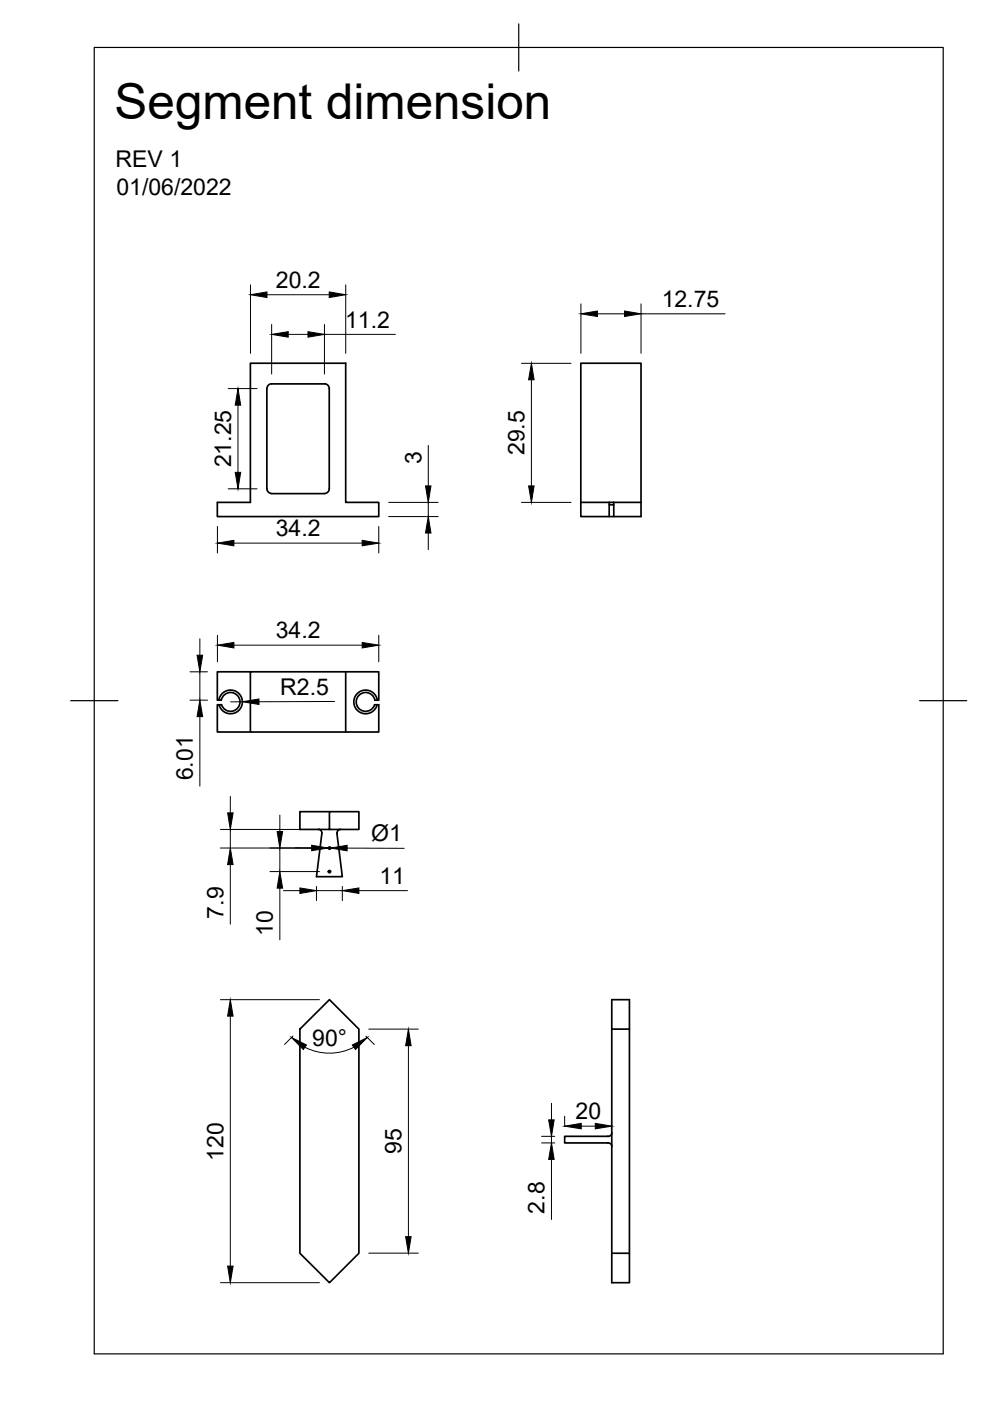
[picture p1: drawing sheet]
<svg xmlns="http://www.w3.org/2000/svg" width="210mm" height="297mm" viewBox="0 0 210 297" stroke-linecap="round" stroke-linejoin="round" font-family="sans-serif">
<!-- layer: Visible -->
<g fill="none" stroke="#000" stroke-width=".36">
<path d="M53.1 77h20.2v29.5h7v3h-34.2v-3h7zM56.6 82.4v21.2M57.6 81.4h11.2M57.6 81.4a1.01 1.01 0 0 0-1 1M68.8 81.4a1.01 1.01 0 0 1 1 1v21.2a1.01 1.01 0 0 1-1 1l-11.2 .1a1.04 1.04 0 0 1-1-1.1M123.1 106.5v-29.5h12.8v32.5h-6.7v-3M123.1 106.5v3h6.1M123.1 106.5h6.1M129.2 106.5h.9M129.2 107h.9M130.1 106.5h5.8M130.1 106.5v3"/>
<path d="M46.4 148.5a2.51 2.51 0 0 1 3.8-1.8 2.51 2.51 0 0 1 .2 4.1 2.51 2.51 0 0 1-4-1.4M53.1 142.4h-7v6h.7a2.47 2.47 0 0 1 2.2-1.6 2.02 2.02 0 0 1 1.4 3.3 2.02 2.02 0 0 1-3.5-.7h-.8v5.8h7M73.3 142.4h7v6h-.3M73.3 142.4v12.8h7v-5.8h-.4M73.3 142.4h-20.2v12.8h20.2M79.4 149.4h.5M79.5 148.4h.5M79.5 148.5a2 2 0 0 0-3-1.4 2 2 0 0 0-.2 3.3 2 2 0 0 0 3.1-1M80 148.5a2.51 2.51 0 0 0-3.8-1.8 2.51 2.51 0 0 0-.2 4.1 2.51 2.51 0 0 0 4-1.4M67.5 175.8a.75 .75 0 0 1 .7 .9M68.2 176.7l-1.1 9.2h5.5l-1.2-9.2M69.8 172.1h-6.2v3.8h12.5v-3.8h-6.3v3.8"/>
<path d="M72.2 175.8a.75 .75 0 0 0-.7 .9M63.6 218.2l6.2-6.3 6.3 6.3v47.5l-6.3 6.3-6.2-6.3zM129.7 218.2v53.8h3.8v-6.3h-3.8M129.7 218.2h3.8v47.5M129.7 218.2v-6.3h3.8v6.3M129.7 240.2a.76 .76 0 0 1-.8 .7h-9.2v1.4h9.3a.75 .75 0 0 1 .7 .8"/>
<circle cx="69.9" cy="179.8" r=".24"/>
<circle cx="69.9" cy="184.8" r=".24"/>
</g>
<!-- layer: Border -->
<path d="M20 10.1h180v276.9h-180zM110 5.1v10M15 148.6h10M195 148.6h10" fill="none" stroke="#000" stroke-width=".25"/>
<!-- layer: Dimensions -->
<g fill="none" stroke="#000" stroke-width=".21">
<path d="M53.1 60.4v14.5M56.6 62.5h13.2M57.6 68.8v10.5M61.1 70.9h4.2M68.8 68.8v10.5M68.8 70.9h15M73.3 60.4v14.5M110.6 77h10.5M123.2 64.4v10.5M126.7 66.5h5.7M135.9 64.4v10.5M135.9 66.5h17.8"/>
<path d="M48.4 82.4h6.1M50.5 85.9v14.2M90.8 94.4v8.6M112.7 80.5v22.5M46.1 111.6v5.6M48.4 103.6h6.1M49.6 115.2h27.2M80.3 111.6v5.6M82.4 109.5h10.5M82.4 106.5h10.5M90.8 106.5v3M90.8 113v3.5"/>
<path d="M110.6 106.5h10.5M42.4 135.4v3.5M46.1 134.7v5.6M49.6 136.8h27.2M80.3 134.7v5.6M40.3 142.4h3.7M40.3 148.4h3.7M42.4 142.4v6M42.4 151.9v14.8M51.4 148.8h-2.5M71 148.7l-16.1 .1M46.7 179.8h21"/>
<path d="M46.7 175.9h21M48.8 168.9v3.4M48.8 175.9v3.9M59.3 172.8v3.5M59.3 179.8v5M62.6 179.8h3.5M69.6 179.8h.5M73.6 179.8l12.1 .1M48.8 183.3v12.6M57.2 184.8h10.5M59.3 188.3v11M60.1 188.8h3.5"/>
<path d="M67.1 187.9v3.1M67.1 188.8h5.5M72.6 187.9v3.1M76.1 188.8h10.3M46.7 211.9h21M48.8 215.4v53M62.1 219.7l-1.8 1.8M77.6 219.7l1.8 1.8M78.2 218.2h10.5M64.6 222a11.4 11.4 0 0 0 10.4 0M86.6 221.7v40.5M116.9 233.9v3.5"/>
<path d="M119.7 236.7v2.1M123.2 238.8h3M114.8 240.9h2.8M114.8 242.3h2.8M116.9 240.9v1.4M116.9 245.8v12.8M46.7 272h21M78.2 265.7h10.5"/>
</g>
<g fill="#000" stroke="#000" stroke-width=".21">
<path d="M53.1 62.5l3.5-.6v1.2zM57.6 70.9l3.5-.6v1.2zM65.3 70.3l3.5 .6-3.5 .6zM69.8 61.9l3.5 .6-3.5 .6zM123.2 66.5l3.5-.6v1.2zM132.4 65.9l3.5 .6-3.5 .6zM50.5 82.4l.5 3.5h-1.1zM112.7 77l.5 3.5h-1.1zM46.1 115.2l3.5-.6v1.1zM49.9 100.1h1.1l-.5 3.5zM76.8 114.6l3.5 .6-3.5 .5zM90.8 109.5l.6 3.5h-1.2z"/>
<path d="M90.2 103h1.2l-.6 3.5zM112.1 103h1.1l-.5 3.5zM41.8 138.9h1.2l-.6 3.5zM46.1 136.8l3.5-.6v1.2zM76.8 136.2l3.5 .6-3.5 .6zM42.4 148.4l.6 3.5h-1.2zM51.4 148.8l3.5-.6v1.2zM48.3 172.3h1.1l-.6 3.6zM58.8 176.3h1.1l-.6 3.5zM66.1 179.2l3.5 .6-3.5 .6zM70.1 179.8l3.5-.6v1.2zM48.8 179.8l.6 3.5h-1.1z"/>
<path d="M59.3 184.8l.6 3.5h-1.1zM63.6 188.3l3.5 .5-3.5 .6zM72.6 188.8l3.5-.5v1.1zM48.8 211.9l.6 3.5h-1.1zM61.8 220l3.2 1.6-.7 .9zM74.7 221.6l3.2-1.6-2.5 2.5zM86.6 218.2l.6 3.5h-1.2zM116.3 237.4h1.2l-.6 3.5zM119.7 238.8l3.5-.6v1.1zM126.2 238.2l3.5 .6-3.5 .5zM116.9 242.3l.6 3.5h-1.2zM48.3 268.4h1.1l-.6 3.6z"/>
<path d="M86 262.2h1.2l-.6 3.5z"/>
</g>
<text font-size="10.5" x="24.3" y="25.2">Segment dimension</text>
<g font-size="4.9">
<text x="24.5" y="35.4">REV 1</text>
<text x="24.7" y="41.3">01/06/2022</text>
<text x="58.5" y="61">20.2</text>
<text x="140.3" y="65.1">12.75</text>
<text x="73.2" y="69.5">11.2</text>
<text x="49" y="99.1" transform="rotate(-90 49 99.1)">21.25</text>
<text x="89.3" y="98.3" transform="rotate(-90 89.3 98.3)">3</text>
<text x="111.2" y="96.5" transform="rotate(-90 111.2 96.5)">29.5</text>
<text x="58.5" y="113.7">34.2</text>
<text x="58.5" y="135.3">34.2</text>
<text x="59.4" y="147.3">R2.5</text>
<text x="40.9" y="165.5" transform="rotate(-90 40.9 165.5)">6.01</text>
<text x="78.7" y="178.3">Ø1</text>
<text x="80.5" y="187.4">11</text>
<text x="47.4" y="194.8" transform="rotate(-90 47.4 194.8)">7.9</text>
<text x="57.9" y="198.4" transform="rotate(-90 57.9 198.4)">10</text>
<text x="66.2" y="221.8">90°</text>
<text x="122" y="237.3">20</text>
<text x="85.1" y="244.7" transform="rotate(-90 85.1 244.7)">95</text>
<text x="47.4" y="246.2" transform="rotate(-90 47.4 246.2)">120</text>
<text x="115.5" y="257.3" transform="rotate(-90 115.5 257.3)">2.8</text>
</g>
</svg>
